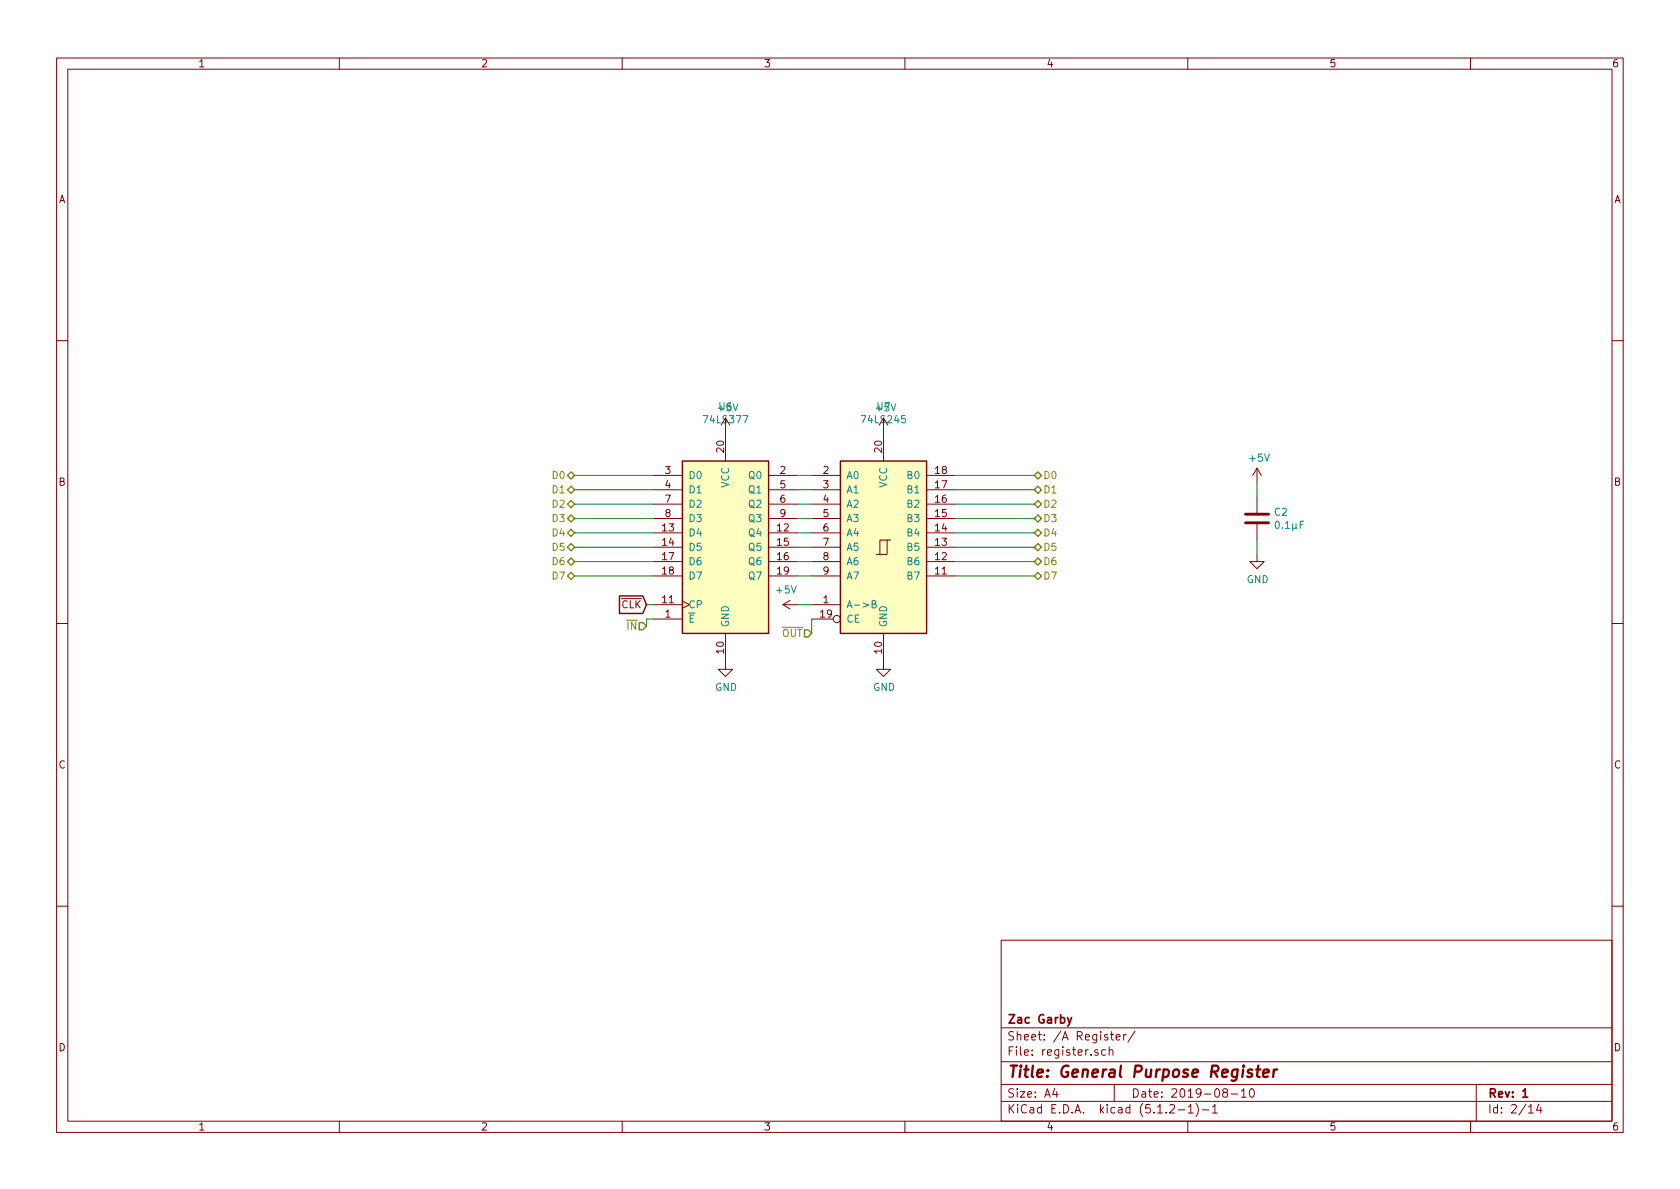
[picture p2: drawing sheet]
<svg xmlns="http://www.w3.org/2000/svg" width="297mm" height="210mm" viewBox="0 0 297 210" stroke-linecap="round" stroke-linejoin="round" font-family="sans-serif">
<g fill="none" stroke="#840000" stroke-width=".18">
<path d="M10 10.3h277v189.9h-277zM12 12.2h273v186.1h-273zM60 10.3v1.9M110 10.3v1.9M160 10.3v1.9M210 10.3v1.9M260 10.3v1.9M10 60.2h2M128.3 73.9v7.6M156.2 73.9v7.6M285 60.2h2M115.6 94.2h5"/>
<path d="M115.6 96.8h5M115.6 99.3h5M115.6 84.1h5M115.6 86.6h5M115.6 89.1h5M115.6 91.7h5M135.9 94.2h5.1M135.9 96.8h5.1M135.9 99.3h5.1M135.9 84.1h5.1M135.9 86.6h5.1M135.9 89.1h5.1"/>
<path d="M135.9 91.7h5.1M143.5 94.2h5.1M143.5 96.8h5.1M143.5 99.3h5.1M143.5 84.1h5.1M143.5 86.6h5.1M143.5 89.1h5.1M143.5 91.7h5.1M156.8 95.5h-1.2v2.5M157.5 95.5h-.7v2.5h-1.9M163.8 94.2h5.1M163.8 96.8h5.1"/>
<path d="M163.8 99.3h5.1M163.8 84.1h5.1M163.8 86.6h5.1M163.8 89.1h5.1M163.8 91.7h5.1M222.2 98v1.3h1.3l-1.3 1.3-1.2-1.3h1.2M222.2 82.8l-.7 1.3M222.2 82.8v2.5M222.2 87.9v2.8M222.2 92.7v2.8M222.2 82.8l.8 1.3M10 110.3h2"/>
<path d="M115.6 109.5h5M115.6 106.9h5M115.6 101.8h5M120.6 106.3l1.3 .6-1.3 .7M128.3 112v6.4h1.2l-1.2 1.2-1.3-1.2h1.3M135.9 101.8h5.1M138.4 106.9h2.6M138.4 106.9l1.3 .8M139.7 106.2l-1.3 .7M143.5 109.5h3.8M143.5 106.9h5.1M143.5 101.8h5.1"/>
<path d="M156.2 112v6.4h1.3l-1.3 1.2-1.3-1.2h1.3M163.8 101.8h5.1M285 110.3h2M10 160.2h2M177 166.3h108v32h-108zM285 160.2h2M60 198.3v1.9M110 198.3v1.9M160 198.3v1.9M177 194.8h108M177 191.8h108M177 187.8h108"/>
<path d="M177 181.8h108M186.5 192.5l-.4 1h1M186.8 193v1M194.1 185.7a.37 .37 0 0 0-.6 .1l.1 .2 .5 .2 .1 .1-.2 .3-.5-.1M195.5 185.7l-.5-.1-.2 .3v.6l.2 .1 .5-.1M196.1 185.7h.1a.37 .37 0 0 1 .6 .1v.8M196.1 185.1v1.5M196.3 182.9h.6M196.5 182.4v1.3l.4 .2M197 191.8v3M197.3 183.4l.7-.1v-.3l-.4-.1-.3 .2 .1 .7h.6M198.7 182.9v1"/>
<path d="M199.1 182.9l-.4 .3M200.7 182.3l-1.3 2M206.8 195.5l.2-.2h.4l.2 .2 .1 .3-.1 .2-.8 .8h.9M208.3 196.3h1.2M210 198.3v1.9M210.1 195.8l.4-.5v1.5M210.1 196.8h.9M211.5 195.1a1.71 1.71 0 0 1 0 2.3M212.6 196.3h1.1M214.4 195.8l.4-.5v1.5M214.4 196.8h.8M216.5 193.2l-.3-.3 .1-.2a.48 .48 0 0 1 .6-.1l.1 .2-.1 .3-.6 .1a.48 .48 0 0 0 0 .7l.2 .1 .5-.1v-.4l-.2-.3"/>
<path d="M217.7 193.5h1.1M219.5 193l.4-.5v1.5M219.5 194h.8M221.1 192.6l.2-.1a.8 .8 0 0 1 .5 .8 .8 .8 0 0 1-.5 .7 1 1 0 0 1-.2-1.4zM260 198.3v1.9M261 191.8v6.5M270.3 195.8l.4-.5v1.5M270.3 196.8h.8M272.1 195.2l-.4 1.1h.9M272.4 195.8v1"/>
<circle cx="148" cy="109.5" r=".63"/>
</g>
<path d="M188.7 179.9l.4 1M189.5 179.9l-.5 1.4-.3 .1M269.2 193l.5-.5v1.5M269.2 194h.9" fill="none" stroke="#840000" stroke-width=".3"/>
<path d="M221.4 189.2a.49 .49 0 0 0-.8 .3l.1 .2 .5 .1 .2 .3-.3 .3-.6-.1M222.1 189.1h.8M222.5 188.4l-.3 1.8 .1 .1 .4 .1M223.4 189.8l.9-.2v-.4l-.6-.1-.3 .3v.9l.2 .1 .6-.1M225.2 189.1l-.1 1.3M225.8 189.1a.55 .55 0 0 0-.6 .4" fill="none" stroke="#840000" stroke-width=".41"/>
<g fill="none" stroke="#008400" stroke-width=".18">
<path d="M101.6 84.1h14M101.6 86.6h14M101.6 89.1h14M101.6 91.7h14M101.6 94.2h14M101.6 96.8h14M101.6 99.3h14M141 84.1h2.5M141 86.6h2.5M141 89.1h2.5M141 91.7h2.5M141 94.2h2.5"/>
<path d="M141 96.8h2.5M141 99.3h2.5M168.9 84.1h14M168.9 86.6h14M168.9 89.1h14M168.9 91.7h14M168.9 94.2h14M168.9 96.8h14M168.9 99.3h14M222.2 85.3v2.6M222.2 95.5v2.5M101.6 101.8h14"/>
<path d="M114.3 106.9h1.3M115.6 109.5h-1.3v1.2M141 101.8h2.5M141 106.9h2.5M143.5 109.5v2.5M168.9 101.8h14"/>
</g>
<g fill="none" stroke="#848400" stroke-width=".25">
<path d="M100.3 84.1l.7-.7 .6 .7-.6 .6zM100.3 86.6l.7-.6 .6 .6-.6 .6zM100.3 89.1l.7-.6 .6 .6-.6 .7zM100.3 91.7l.7-.6 .6 .6-.6 .6zM100.3 94.2l.7-.6 .6 .6-.6 .7zM100.3 96.8l.7-.7 .6 .7-.6 .6zM100.3 99.3l.7-.6 .6 .6-.6 .6zM182.9 84.1l.6-.7 .6 .7-.6 .6zM182.9 86.6l.6-.6 .6 .6-.6 .6zM182.9 89.1l.6-.6 .6 .6-.6 .7zM182.9 91.7l.6-.6 .6 .6-.6 .6zM182.9 94.2l.6-.6 .6 .6-.6 .7z"/>
<path d="M182.9 96.8l.6-.7 .6 .7-.6 .6zM183.5 98.7l.6 .6-.6 .6-.6-.6zM100.3 101.8l.7-.6 .6 .6-.6 .7zM113 110.1h.7l.6 .6-.6 .7h-.7zM142.2 111.4h.7l.6 .6-.6 .6h-.7zM182.9 101.8l.6-.6 .6 .6-.6 .7z"/>
</g>
<g fill="#ffffc2" stroke="#ffffc2" stroke-width=".18">
<path d="M120.6 81.5h15.3v30.5h-15.3z"/>
<path d="M148.6 81.5h15.2v30.5h-15.2z"/>
</g>
<path d="M120.6 81.5h15.3v30.5h-15.3zM148.6 81.5h15.2v30.5h-15.2zM109.5 105.4h4.2l.6 1.5-.6 1.6h-4.2z" fill="none" stroke="#840000" stroke-width=".25"/>
<path d="M129.6 71.4l.4 1.3 .5-1.3M157.6 71.4l.4 1.3 .4-1.3M154.2 106.8h.6v-.5l-.6-.1v1.3h.5l.2-.2v-.2l-.3-.3" fill="none" stroke="#008484" stroke-width=".18"/>
<path d="M220.2 92.5h4.1M220.2 90.9h4.1" fill="none" stroke="#840000" stroke-width=".51"/>
<text font-size="2.8" fill="#840000" x="178" y="190.5">Title: General Purpose Register</text>
<g font-size="2.1" fill="#840000">
<text x="178" y="184">Sheet: /A Register/</text>
<text x="178" y="181">Zac Garby</text>
<text x="178" y="186.7">File: register.sch</text>
<text x="178" y="196.9">KiCad E.D.A. kicad (5.1.2-1)-1</text>
<text x="178" y="194.1">Size: A4</text>
<text x="200" y="194.1">Date: 2019-08-10</text>
<text x="263" y="194.1">Rev: 1</text>
<text x="263" y="196.9">Id: 2/14</text>
</g>
<g font-size="1.8" fill="#840000">
<text x="35" y="11.9">1</text>
<text x="85" y="11.9">2</text>
<text x="135" y="11.9">3</text>
<text x="185" y="11.9">4</text>
<text x="235" y="11.9">5</text>
<text x="285" y="11.9">6</text>
<text x="10.4" y="35.9">A</text>
<text x="285.4" y="35.9">A</text>
<text x="124.7" y="74.8">74LS377</text>
<text x="152.6" y="74.8">74LS245</text>
<text x="117.6" y="83.8">3</text>
<text x="128" y="80" transform="rotate(-90 128 80)">20</text>
<text x="137.9" y="83.8">2</text>
<text x="145.6" y="83.8">2</text>
<text x="156" y="80" transform="rotate(-90 156 80)">20</text>
<text x="165.4" y="83.8">18</text>
<text x="10.4" y="85.9">B</text>
<text x="117.6" y="86.4">4</text>
<text x="117.6" y="88.9">7</text>
<text x="137.9" y="86.4">5</text>
<text x="137.9" y="88.9">6</text>
<text x="145.6" y="86.4">3</text>
<text x="145.6" y="88.9">4</text>
<text x="165.4" y="88.9">16</text>
<text x="165.4" y="86.4">17</text>
<text x="285.4" y="85.9">B</text>
<text x="117.1" y="94">13</text>
<text x="117.6" y="91.4">8</text>
<text x="137.5" y="94">12</text>
<text x="137.9" y="91.4">9</text>
<text x="145.6" y="91.4">5</text>
<text x="145.6" y="94">6</text>
<text x="165.4" y="94">14</text>
<text x="165.4" y="91.4">15</text>
<text x="117.1" y="96.5">14</text>
<text x="117.1" y="99.1">17</text>
<text x="117.1" y="101.6">18</text>
<text x="137.5" y="96.5">15</text>
<text x="137.5" y="99.1">16</text>
<text x="137.5" y="101.6">19</text>
<text x="145.6" y="96.5">7</text>
<text x="145.6" y="99.1">8</text>
<text x="145.6" y="101.6">9</text>
<text x="165.4" y="101.6">11</text>
<text x="165.4" y="99.1">12</text>
<text x="165.4" y="96.5">13</text>
<text x="109.9" y="107.6">CLK</text>
<text x="117.1" y="106.7">11</text>
<text x="145.6" y="106.7">1</text>
<text x="117.6" y="109.2">1</text>
<text x="145.1" y="109.2">19</text>
<text x="128" y="115.5" transform="rotate(-90 128 115.5)">10</text>
<text x="156" y="115.5" transform="rotate(-90 156 115.5)">10</text>
<text x="10.4" y="135.9">C</text>
<text x="285.4" y="135.9">C</text>
<text x="10.4" y="185.9">D</text>
<text x="285.4" y="185.9">D</text>
<text x="35" y="199.9">1</text>
<text x="85" y="199.9">2</text>
<text x="135" y="199.9">3</text>
<text x="185" y="199.9">4</text>
<text x="235" y="199.9">5</text>
<text x="285" y="199.9">6</text>
</g>
<g font-size="1.8" fill="#008484">
<text x="127.2" y="72.5">U6</text>
<text x="155.1" y="72.5">U7</text>
<text x="221" y="81.6">+5V</text>
<text x="121.7" y="84.7">D0</text>
<text x="121.7" y="87.2">D1</text>
<text x="121.7" y="89.8">D2</text>
<text x="128.9" y="86.3" transform="rotate(-90 128.9 86.3)">VCC</text>
<text x="132.5" y="84.7">Q0</text>
<text x="132.5" y="87.2">Q1</text>
<text x="132.5" y="89.8">Q2</text>
<text x="149.6" y="84.7">A0</text>
<text x="149.6" y="87.2">A1</text>
<text x="149.6" y="89.8">A2</text>
<text x="156.8" y="86.3" transform="rotate(-90 156.8 86.3)">VCC</text>
<text x="160.6" y="89.8">B2</text>
<text x="160.6" y="87.2">B1</text>
<text x="160.6" y="84.7">B0</text>
<text x="121.7" y="94.9">D4</text>
<text x="121.7" y="92.3">D3</text>
<text x="132.5" y="94.9">Q4</text>
<text x="132.5" y="92.3">Q3</text>
<text x="149.6" y="92.3">A3</text>
<text x="149.6" y="94.9">A4</text>
<text x="160.6" y="94.9">B4</text>
<text x="160.6" y="92.3">B3</text>
<text x="225.4" y="91.2">C2</text>
<text x="225.7" y="93.5">0.1µF</text>
<text x="121.7" y="97.4">D5</text>
<text x="121.7" y="99.9">D6</text>
<text x="132.5" y="97.4">Q5</text>
<text x="132.5" y="99.9">Q6</text>
<text x="149.6" y="97.4">A5</text>
<text x="149.6" y="99.9">A6</text>
<text x="160.6" y="99.9">B6</text>
<text x="160.6" y="97.4">B5</text>
<text x="121.7" y="107.6">CP</text>
<text x="121.7" y="102.5">D7</text>
<text x="132.5" y="102.5">Q7</text>
<text x="137.4" y="104.9">+5V</text>
<text x="149.6" y="107.6">A-&gt;B</text>
<text x="149.6" y="102.5">A7</text>
<text x="160.6" y="102.5">B7</text>
<text x="220.4" y="103.1">GND</text>
<text x="121.7" y="110.1">E</text>
<text x="128.9" y="111" transform="rotate(-90 128.9 111)">GND</text>
<text x="149.6" y="110.1">CE</text>
<text x="156.8" y="111" transform="rotate(-90 156.8 111)">GND</text>
<text x="126.4" y="122.2">GND</text>
<text x="154.4" y="122.2">GND</text>
</g>
<g font-size="1.8" fill="#848400">
<text x="97.8" y="84.7">D0</text>
<text x="97.8" y="87.2">D1</text>
<text x="97.8" y="89.8">D2</text>
<text x="184.4" y="84.7">D0</text>
<text x="184.4" y="87.2">D1</text>
<text x="184.4" y="89.8">D2</text>
<text x="97.8" y="92.3">D3</text>
<text x="97.8" y="94.9">D4</text>
<text x="184.4" y="92.3">D3</text>
<text x="184.4" y="94.9">D4</text>
<text x="97.8" y="97.4">D5</text>
<text x="97.8" y="99.9">D6</text>
<text x="184.4" y="97.4">D5</text>
<text x="184.4" y="99.9">D6</text>
<text x="97.8" y="102.5">D7</text>
<text x="184.4" y="102.5">D7</text>
<text x="111" y="111.4">IN</text>
<text x="138.3" y="112.6">OUT</text>
</g>
</svg>
